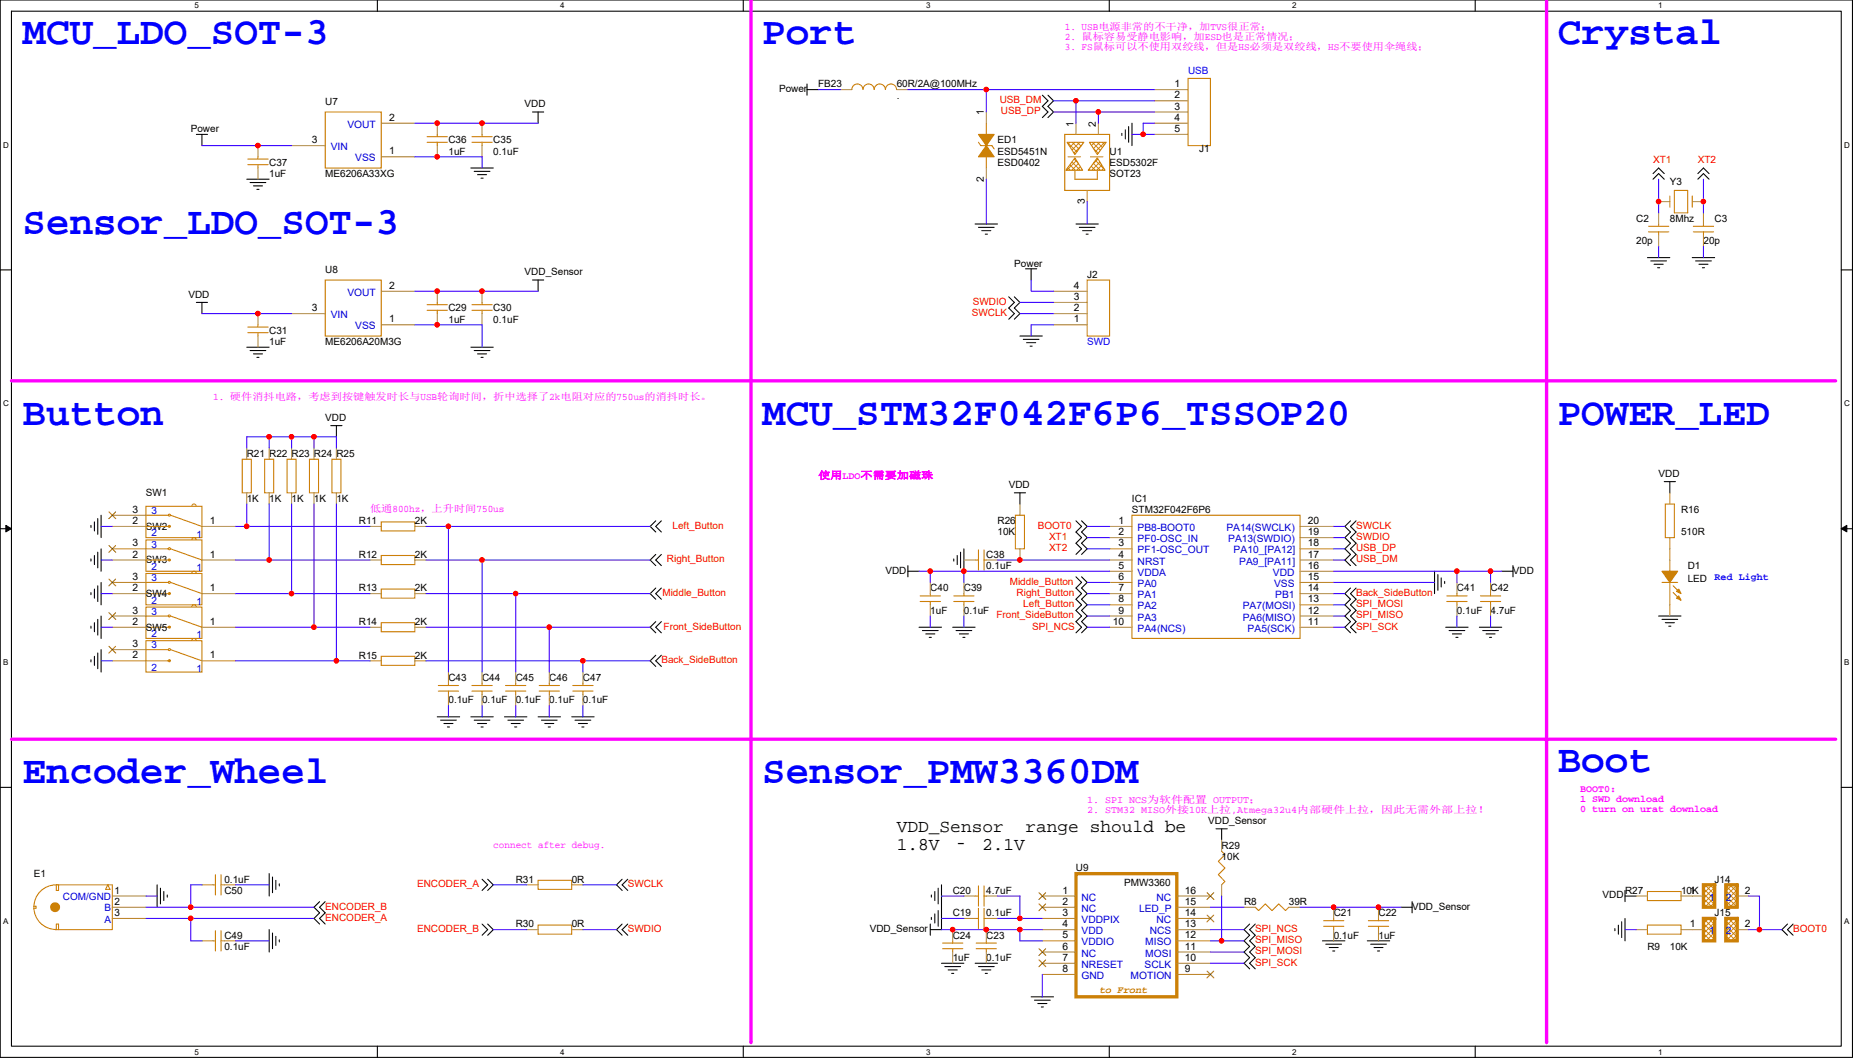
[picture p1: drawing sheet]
# OrCAD Capture schematic stm32f042_pmw3360.DSN
size Custom

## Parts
C2  20p  [C0603]
C3  20p  [C0603]
C19  0.1uF  [C0603]
C20  4.7uF  [C0603]
C21  0.1uF  [C0603]
C22  1uF  [C0603]
C23  0.1uF  [C0603]
C24  1uF  [C0603]
C29  1uF  [C0603]
C30  0.1uF  [C0603]
C31  1uF  [C0603]
C35  0.1uF  [C0603]
C36  1uF  [C0603]
C37  1uF  [C0603]
C38  0.1uF  [C0603]
C39  0.1uF  [C0603]
C40  1uF  [C0603]
C41  0.1uF  [C0603]
C42  4.7uF  [C0603]
C43  0.1uF  [C0603]
C44  0.1uF  [C0603]
C45  0.1uF  [C0603]
C46  0.1uF  [C0603]
C47  0.1uF  [C0603]
C49  0.1uF  [C0603]
C50  0.1uF  [C0603]
D1  LED  [LED0603]
E1  Encoder_3PIN  [Mouse-Encoder_3Pin]
ED1  ESD5451N  [ESD0402]
FB23  60R/2A@100MHz  [L0603]
IC1  STM32F042F6P6  [TSSOP-20]
J1  USB  [USB-A]
J2  SWD  [CONN-TH_4P-P2.54_CAX_KF2510-4AGW-GW]
J14  MIC/NC  [Jumper_2P-2.54]
J15  MIC/NC  [Jumper_2P-2.54]
R8  39R  [R0603]
R9  10K  [R0603]
R11  2K  [R0603]
R12  2K  [R0603]
R13  2K  [R0603]
R14  2K  [R0603]
R15  2K  [R0603]
R16  510R  [R0603]
R21  1K  [R0603]
R22  1K  [R0603]
R23  1K  [R0603]
R24  1K  [R0603]
R25  1K  [R0603]
R26  10K  [R0603]
R27  10K  [R0603]
R29  10K  [R0603]
R30  0R  [R0603]
R31  0R  [R0603]
SW1  Micro_Switch_3PIN  [Micro-Switch_3Pin]
SW2  Micro_Switch_3PIN  [Micro-Switch_3Pin]
SW3  Micro_Switch_3PIN  [Micro-Switch_3Pin]
SW4  Micro_Switch_3PIN  [Micro-Switch_3Pin]
SW5  Micro_Switch_3PIN  [Micro-Switch_3Pin]
U1  ESD5302F  [SOT23]
U7  ME6206A33XG  [SOT23-3]
U8  ME6206A20M3G  [SOT23-3]
U9  PMW3360  [PMW3360-DM_16PIN]
Y3  8Mhz  [OSC-SMD_2P-L5.0-W3.2]

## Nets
GND: ED1.2 U1.3
GND_POWER: C2.2 C3.2 C19.2 C20.2 C21.2 C22.2 C23.2 C24.2 C29.2 C30.2 C31.2 C35.2 C36.2 C37.2 C38.2 C39.2 C40.2 C41.2 C42.2 C43.2 C44.2 C45.2 C46.2 C47.2 C49.2 C50.2 D1.1(CATHODE) E1.1(COM/GND) IC1.15(VSS) J1.4 J1.5 J2.1 R9.2 SW1.2 SW2.2 SW3.2 SW4.2 SW5.2 U7.1(VSS) U8.1(VSS) U9.8(GND)
VDD: C31.1 C35.1 C36.1 C39.1 C40.1 C41.1 C42.1 IC1.5(VDDA) IC1.16(VDD) R16.2 R21.2 R22.2 R23.2 R24.2 R25.2 R26.1 R27.1 U7.2(VOUT) U8.3(VIN)
VDD_Sensor: C21.1 C22.1 C23.1 C24.1 C29.1 C30.1 R8.1 R29.1 U8.2(VOUT) U9.4(VDD) U9.5(VDDIO)
Back_SideButton: C47.1 IC1.14(PB1) R15.2
BOOT0: IC1.1(PB8-BOOT0) J14.2 J15.2
ENCODER_A: C49.1 E1.3(A) R31.1
ENCODER_B: C50.1 E1.2(B) R30.1
Front_SideButton: C46.1 IC1.9(PA3) R14.2
Left_Button: C43.1 IC1.8(PA2) R11.2
Middle_Button: C45.1 IC1.6(PA0) R13.2
Power: C37.1 FB23.1 J2.4 U7.3(VIN)
Right_Button: C44.1 IC1.7(PA1) R12.2
SPI_MISO: IC1.12(PA6(MISO)) R29.2 U9.12(MISO)
SPI_MOSI: IC1.13(PA7(MOSI)) U9.11(MOSI)
SPI_NCS: IC1.10(PA4(NCS)) U9.13(NCS)
SPI_SCK: IC1.11(PA5(SCK)) U9.10(SCLK)
SWCLK: IC1.20(PA14(SWCLK)) J2.2 R31.2
SWDIO: IC1.19(PA13(SWDIO)) J2.3 R30.2
USB_DM: IC1.17(PA9_[PA11]) J1.2 U1.1
USB_DP: IC1.18(PA10_[PA12]) J1.3 U1.2
XT1: C2.1 IC1.2(PF0-OSC_IN) Y3.2
XT2: C3.1 IC1.3(PF1-OSC_OUT) Y3.1
N49565: C19.1 C20.1 U9.3(VDDPIX)
N49679: R8.2 U9.15(LED_P)
N54093: C38.1 IC1.4(NRST) R26.2
N63660: R15.1 R25.1 SW5.1
N63676: R14.1 R24.1 SW4.1
N63710: R13.1 R23.1 SW3.1
N63726: R12.1 R22.1 SW2.1
N63738: R11.1 R21.1 SW1.1
N2196180: J15.1 R9.1
N2196181: J14.1 R27.2
N2196182: D1.2(ANODE) R16.1
N2198786: ED1.1 FB23.2 J1.1

Not connected (* = marked no-connect by the designer): SW1 3*; SW2 3*; SW3 3*; SW4 3*; SW5 3*; U9 1(NC)* 2(NC)* 6(NC)* 7(NRESET)* 9(MOTION)* 14(NC)* 16(NC)*

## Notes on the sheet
- MCU_LDO_SOT-3
- Port
- Crystal
- 1. USB电源非常的不干净，加TVS很正常；
  2. 鼠标容易受静电影响，加ESD也是正常情况；
  3. FS鼠标可以不使用双绞线，但是HS必须是双绞线，HS不要使用伞绳线；
- Sensor_LDO_SOT-3
- Button
- 1. 硬件消抖电路，考虑到按键触发时长与USB轮询时间，折中选择了2k电阻对应的750us的消抖时长。
- MCU_STM32F042F6P6_TSSOP20
- POWER_LED
- 使用LDO不需要加磁珠
- 低通800hz，上升时间750us
- Red Light
- Boot
- Encoder_Wheel
- Sensor_PMW3360DM
- BOOT0:
  1 SWD download
  0 turn on urat download
- 1. SPI NCS为软件配置 OUTPUT；
  2. STM32 MISO外接10K上拉,Atmega32u4内部硬件上拉，因此无需外部上拉！
- VDD_Sensor  range should be
  1.8V ©\ 2.1V
- connect after debug.
